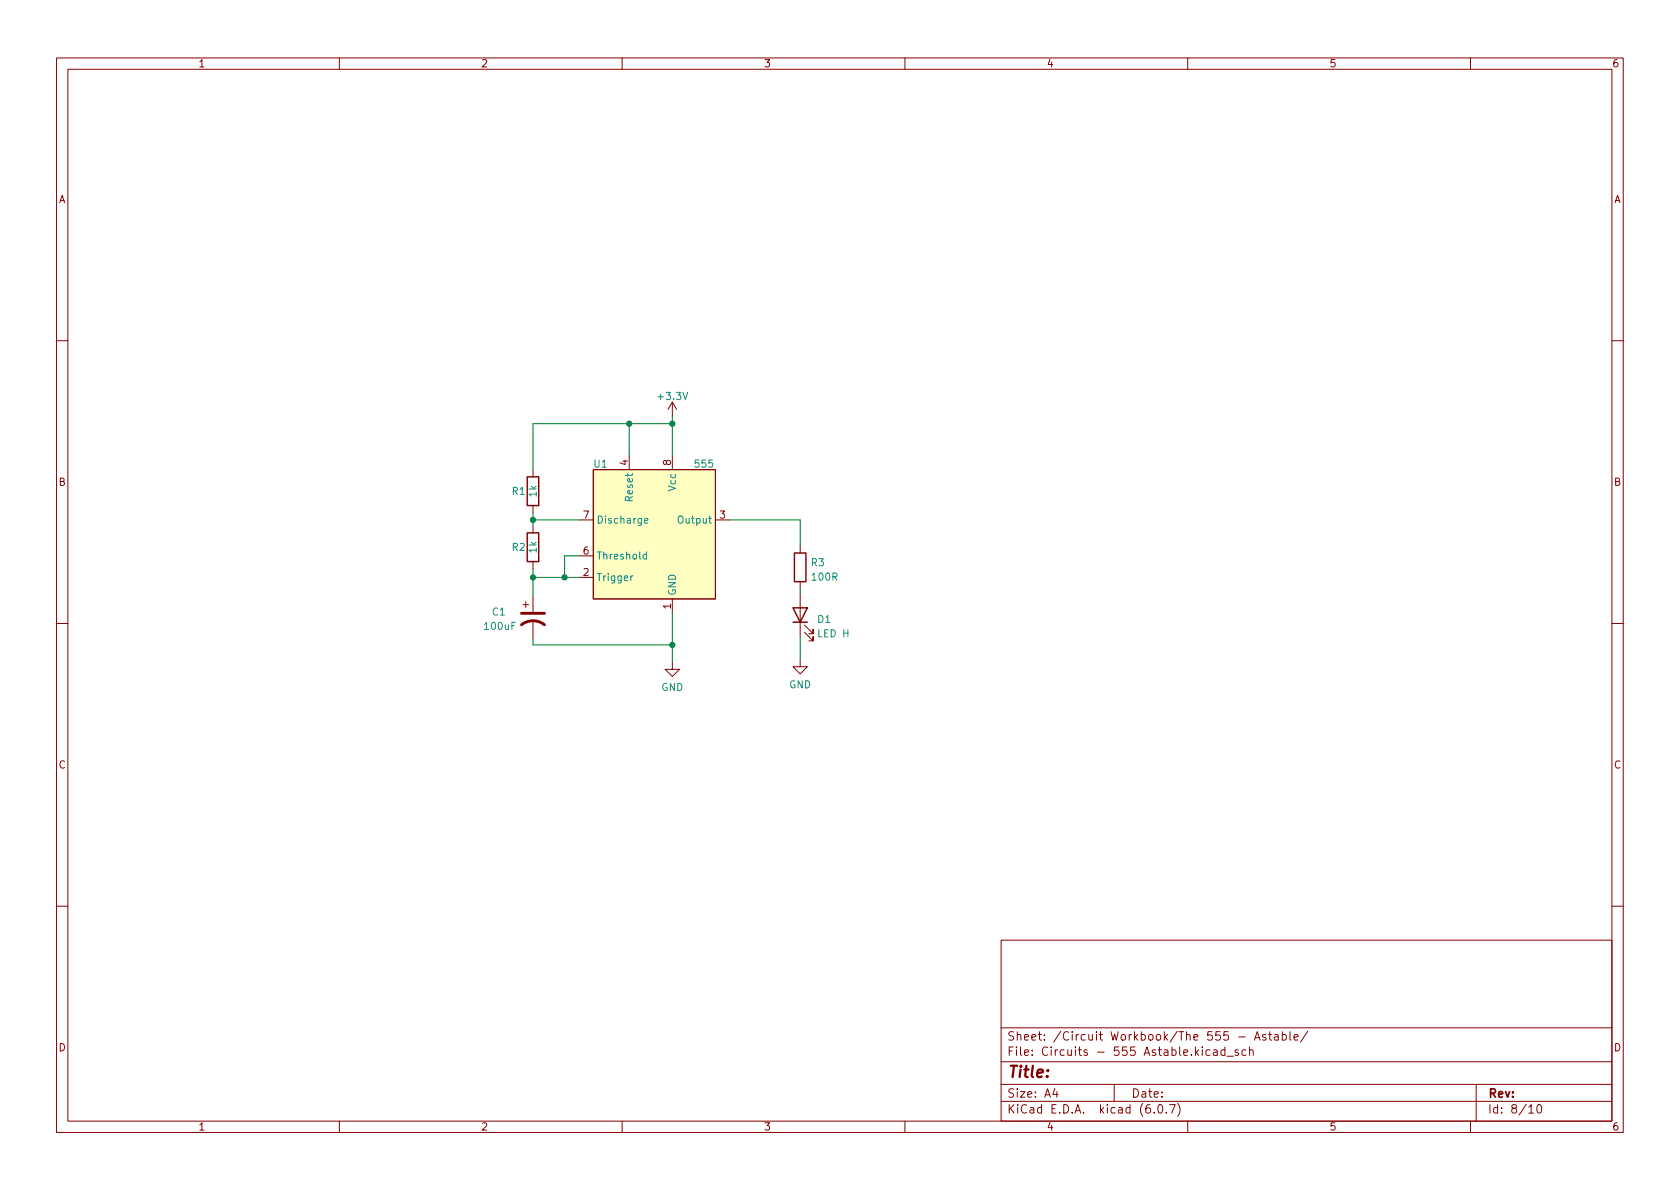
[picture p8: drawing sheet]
<svg xmlns="http://www.w3.org/2000/svg" width="297mm" height="210mm" viewBox="0 0 297 210" stroke-linecap="round" stroke-linejoin="round" font-family="sans-serif">
<g fill="none" stroke="#840000" stroke-width=".18">
<path d="M10 10.2h277v190.1h-277zM12 12.2h273v186.1h-273zM60 10.2v2M110 10.2v2M160 10.2v2M210 10.2v2M260 10.2v2M10 60.2h2M118.9 71.1v2.6M118.9 71.1l-.8 1.3M118.9 71.1l.7 1.3M285 60.2h2"/>
<path d="M94.2 83.1v1.2M94.2 89.4v1.3M94.2 93v1.2M94.2 99.3v1.3M102.4 91.9h2.5M102.4 98.3h2.5M104.9 83.1h21.6v22.8h-21.6zM111.3 80.5v2.6M118.9 80.5v2.6M126.5 91.9h2.5M141.5 96.5v1.3M10 110.2h2"/>
<path d="M92.5 106.9h1M93 106.4v1M94.2 105.4v2.8M94.2 109.7v3.3M102.4 102.1h2.5M118.9 117.1v1.3h1.2l-1.2 1.2-1.3-1.2h1.3M118.9 105.9v2.6M141.5 116.6v1.3h1.2l-1.2 1.3-1.3-1.3h1.3M141.5 102.9v1.2M141.5 104.9v7.7M142.2 111.8l1.6 1.5v-.7v.7h-.8M142.2 110.5l1.6 1.6v-.8v.8h-.8"/>
<path d="M285 110.2h2M10 160.2h2M177 166.3h108v32h-108zM285 160.2h2M60 198.3v2M110 198.3v2M160 198.3v2M177 194.8h108M177 191.8h108M177 187.8h108M177 181.8h108M186.5 192.5l-.4 1h1"/>
<path d="M186.9 193v1M197 191.8v3M204.1 196.7v.1M204.9 195.4l.2-.1a.81 .81 0 0 1 .6 .7 .81 .81 0 0 1-.3 .8h-.2a.81 .81 0 0 1-.6-.6 .81 .81 0 0 1 .3-.8zM206.2 196.7v.1M206.8 195.3h1l-.7 1.5M208.2 195.1a1.72 1.72 0 0 1 0 2.3M210 198.3v2M213.9 185.7l-.4-.1-.3 .3v.4l.2 .3h.5M214.6 185.7h.5l.1 .9M215.2 186l-.5 .1a.29 .29 0 0 0-.2 .2 .29 .29 0 0 0 .2 .3h.5M216.6 185.7l-.5-.1-.2 .3v.4l.1 .3h.6"/>
<path d="M216.6 185.1v1.5M216.9 186.8h1.2M218.9 185.7l-.3-.1-.2 .2v.3l.5 .1v.4h-.5M219 183.4h1.1M220.3 185.7l-.4-.1-.3 .3v.4l.1 .3h.6M220.9 185.8l.2-.2 .4 .1 .1 .9M220.9 185.1v1.5M221.8 183.9l.5-1.5 .5 1.5M221.9 183.5h.7M223.8 183l-.4-.1-.2 .2 .1 .3 .5 .1v.4h-.6M224.3 182.9h.6M224.5 182.4v1.3l.4 .2"/>
<path d="M225.4 183h.5l.1 .9M226 183.3l-.5 .1a.29 .29 0 0 0-.2 .2 .29 .29 0 0 0 .2 .3h.5M226.7 183l.4-.1 .3 .3v.4l-.1 .3h-.6M226.7 182.4v1.5M228.1 182.4v1.3l.2 .2M228.8 183.4l.7-.1-.1-.3-.4-.1-.2 .2 .1 .8h.5M231.2 182.4l-1.3 1.9M260 198.3v2M261 191.8v6.5M270.3 195.8l.4-.5v1.5M270.3 196.8h.9M271.9 195.4l.2-.1a.81 .81 0 0 1 .6 .7 .81 .81 0 0 1-.3 .8h-.2a.81 .81 0 0 1-.6-.6 .81 .81 0 0 1 .3-.8z"/>
</g>
<path d="M93.2 94.2h2v5.1h-2zM93.2 84.3h2v5.1h-2zM140.5 97.8h2v5.1h-2zM140.2 107.5h2.5l-1.2 2.5zM140.2 110h2.5" fill="none" stroke="#840000" stroke-width=".25"/>
<path d="M92.2 110.5a3.3 3.3 0 0 1 4.1 0M92.2 108.5h4.1" fill="none" stroke="#840000" stroke-width=".51"/>
<path d="M104.9 83.1h21.6v22.8h-21.6z" fill="#ffffc2" stroke="#ffffc2" stroke-width=".18"/>
<path d="M114 92.1l.6-.1-.1-.3h-.4l-.1 .2v.6h.5M114.3 98.1l-.3-.1-.3 .3 .1 .5h.5M114.3 97.6v1.3M111.9 101.8l-.4 .3" fill="none" stroke="#008484" stroke-width=".18"/>
<g fill="none" stroke="#008400" stroke-width=".18">
<path d="M111.3 74.9v5.6M118.9 74.9h-24.7v8.2M118.9 73.7v6.8M94.2 91.9h8.2M94.2 90.7v2.3M102.4 98.3h-2.6v3.8M129 91.9h12.5v4.6M94.2 102.1h8.2M94.2 100.6v4.8M94.2 113v1h24.7M118.9 108.5v8.6M141.5 104.1v.8"/>
<path d="M141.5 112.6v4"/>
</g>
<g fill="#008400" stroke="#008400" stroke-width=".18">
<circle cx="94.2" cy="102.1" r=".46"/>
<circle cx="99.8" cy="102.1" r=".46"/>
<circle cx="118.9" cy="114" r=".46"/>
<circle cx="94.2" cy="91.9" r=".46"/>
<circle cx="111.3" cy="74.9" r=".46"/>
<circle cx="118.9" cy="74.9" r=".46"/>
</g>
<text font-size="2.8" fill="#840000" x="178" y="190.6">Title:</text>
<g font-size="2.1" fill="#840000">
<text x="178" y="184">Sheet: /Circuit Workbook/The 555 - Astable/</text>
<text x="178" y="186.7">File: Circuits - 555 Astable.kicad_sch</text>
<text x="178" y="196.9">KiCad E.D.A. kicad (6.0.7)</text>
<text x="178" y="194.1">Size: A4</text>
<text x="200" y="194.1">Date:</text>
<text x="263" y="194.1">Rev:</text>
<text x="263" y="196.9">Id: 8/10</text>
</g>
<g font-size="1.8" fill="#840000">
<text x="35" y="11.9">1</text>
<text x="85" y="11.9">2</text>
<text x="135" y="11.9">3</text>
<text x="185" y="11.9">4</text>
<text x="235" y="11.9">5</text>
<text x="285" y="11.9">6</text>
<text x="10.3" y="35.9">A</text>
<text x="285.3" y="35.9">A</text>
<text x="111" y="82.3" transform="rotate(-90 111 82.3)">4</text>
<text x="118.6" y="82.3" transform="rotate(-90 118.6 82.3)">8</text>
<text x="10.3" y="85.9">B</text>
<text x="285.3" y="85.9">B</text>
<text x="103.1" y="91.7">7</text>
<text x="127.3" y="91.7">3</text>
<text x="103.1" y="101.8">2</text>
<text x="103.1" y="98">6</text>
<text x="118.6" y="107.7" transform="rotate(-90 118.6 107.7)">1</text>
<text x="10.3" y="135.9">C</text>
<text x="285.3" y="135.9">C</text>
<text x="10.3" y="185.9">D</text>
<text x="285.3" y="185.9">D</text>
<text x="35" y="199.9">1</text>
<text x="85" y="199.9">2</text>
<text x="135" y="199.9">3</text>
<text x="185" y="199.9">4</text>
<text x="235" y="199.9">5</text>
<text x="285" y="199.9">6</text>
</g>
<g font-size="1.8" fill="#008484">
<text x="116.5" y="70.7">+3.3V</text>
<text x="105" y="82.7">U1</text>
<text x="123" y="82.7">555</text>
<text x="90.6" y="87.5">R1</text>
<text x="94.9" y="87.8" transform="rotate(-90 94.9 87.8)">1k</text>
<text x="111.9" y="88.4" transform="rotate(-90 111.9 88.4)">Reset</text>
<text x="119.5" y="86.7" transform="rotate(-90 119.5 86.7)">Vcc</text>
<text x="105.4" y="92.6">Discharge</text>
<text x="120.2" y="92.6">Output</text>
<text x="90.6" y="97.4">R2</text>
<text x="94.9" y="97.8" transform="rotate(-90 94.9 97.8)">1k</text>
<text x="105.4" y="98.9">Threshold</text>
<text x="143.4" y="100.1">R3</text>
<text x="105.4" y="102.7">Trigger</text>
<text x="119.5" y="105.4" transform="rotate(-90 119.5 105.4)">GND</text>
<text x="143.7" y="102.7">100R</text>
<text x="85.8" y="111.4">100uF</text>
<text x="87.1" y="108.8">C1</text>
<text x="144.6" y="110.1">D1</text>
<text x="144.7" y="112.7">LED H</text>
<text x="116.9" y="122.2">GND</text>
<text x="139.5" y="121.7">GND</text>
</g>
</svg>
